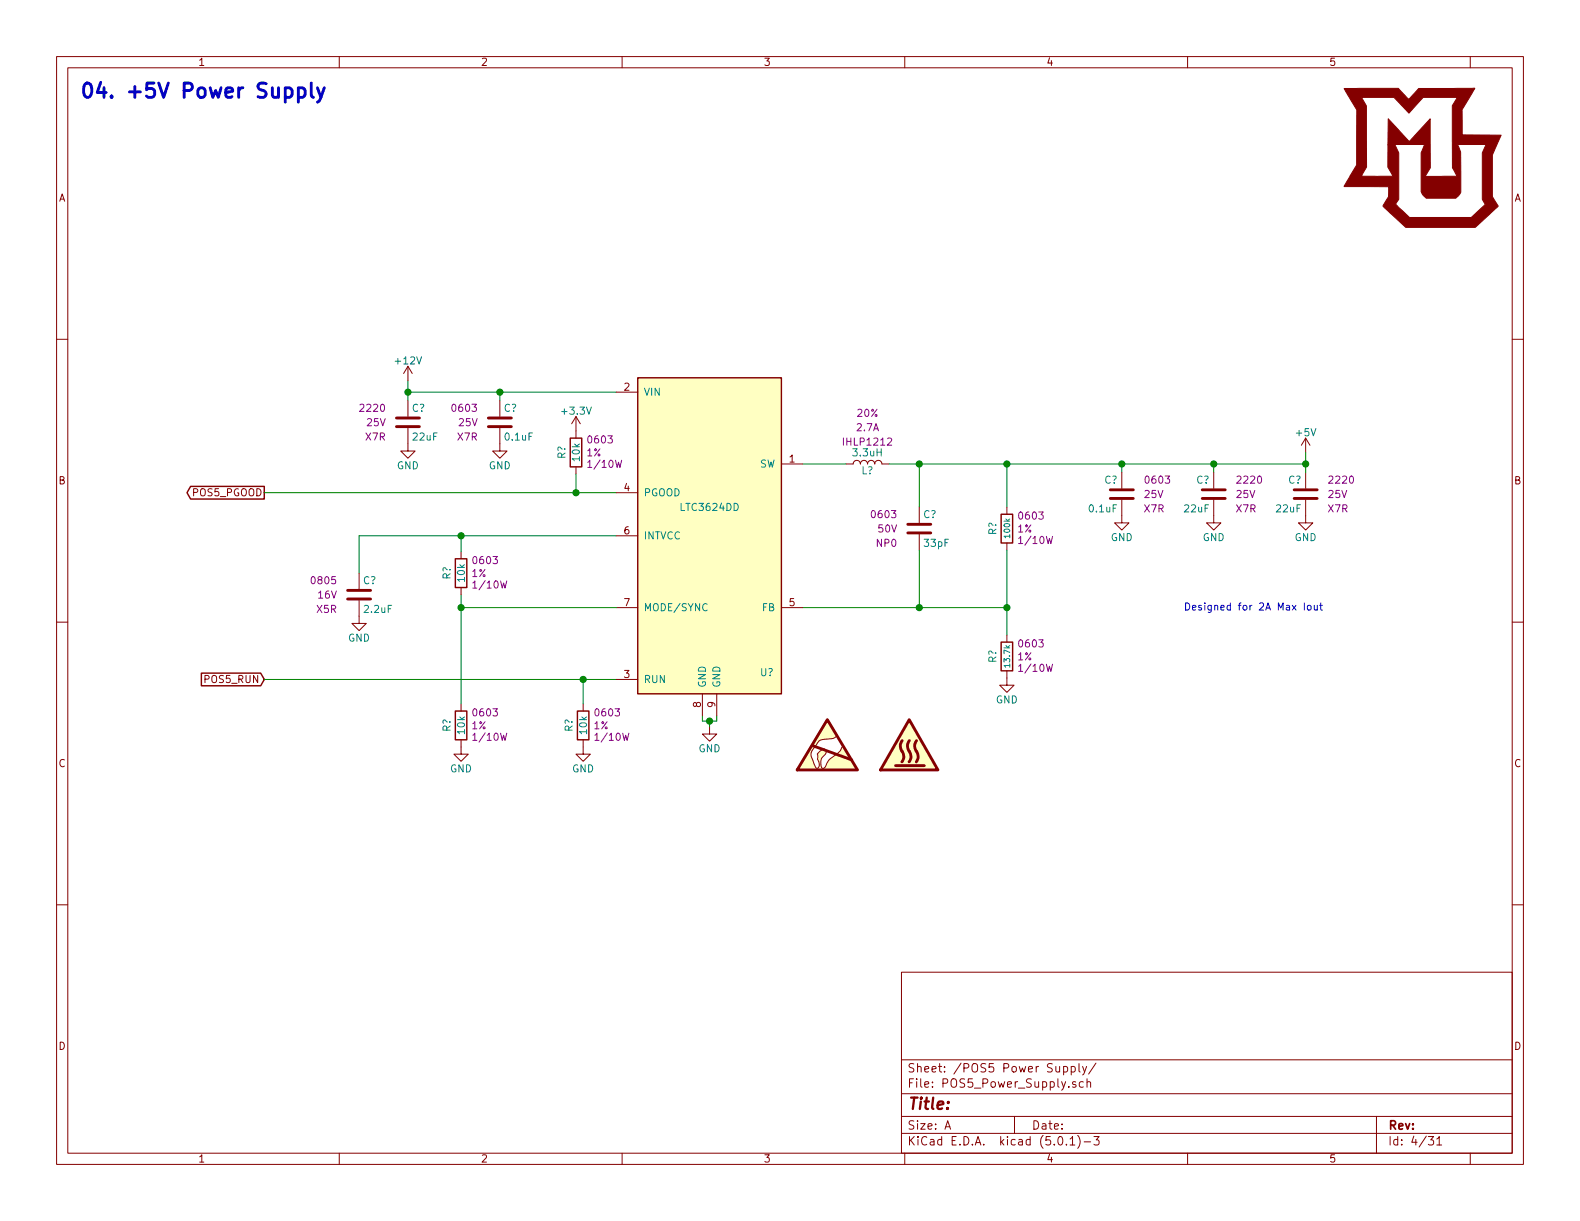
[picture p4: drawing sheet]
<svg xmlns="http://www.w3.org/2000/svg" width="279mm" height="216mm" viewBox="0 0 279 216" stroke-linecap="round" stroke-linejoin="round" font-family="sans-serif">
<g fill="none" stroke="#840000" stroke-width=".18">
<path d="M10 10h259.4v195.9h-259.4zM12 12h255.4v191.9h-255.4zM60 10v2M110 10v2M160 10v2M210 10v2M260 10v2M10 60h2M267.4 60h2M72.1 75.7v4.1h1.3l-1.3 1.2-1.2-1.2h1.2M72.1 64.8l-.7 1.2M72.1 64.8v2.5"/>
<path d="M72.1 70.9v2.8M72.1 64.8l.8 1.2M88.4 75.7v4.1h1.3l-1.3 1.2-1.3-1.2h1.3M88.4 70.9v2.8M101.9 73.7v3.8M101.9 73.7l-.8 1.2M101.9 73.7l.7 1.2M109 69.3h3.8M230.9 77.5l-.8 1.2M230.9 77.5v2.5M230.9 77.5l.7 1.2M81.5 97.5v1.3"/>
<path d="M101.9 82.6v1.2M109 87.1h3.8M109 94.7h3.8M138.2 82h3.8M149.6 82h1.3a.63 .63 0 0 1 .6-.6 .63 .63 0 0 1 .6 .6 .63 .63 0 0 1 .7-.6 .63 .63 0 0 1 .6 .6 .63 .63 0 0 1 .7-.6 .63 .63 0 0 1 .6 .6 .63 .63 0 0 1 .6-.6 .63 .63 0 0 1 .7 .6h1.2M162.6 89.7v2.8M162.6 94.5v2.8M178.1 89.7v1.2M178.1 96v1.3M198.4 88.4v4.1h-1.3l1.3 1.2 1.2-1.2h-1.2M198.4 83.6v2.8M214.6 88.4v4.1h-1.2l1.2 1.2 1.3-1.2h-1.3"/>
<path d="M214.6 83.6v2.8M230.9 88.4v4.1h-1.3l1.3 1.2 1.3-1.2h-1.3M230.9 83.6v2.8M10 110h2M63.5 106.2v4h1.3l-1.3 1.3-1.3-1.3h1.3M63.5 101.3v2.8M81.5 103.9v1.3M109 107.4h3.8M138.2 107.4h3.8M178.1 118.6v2.6h1.2l-1.2 1.2-1.3-1.2h1.3M178.1 112.3v1.2M267.4 110h2"/>
<path d="M81.5 130.8v2.6h1.3l-1.3 1.2-1.2-1.2h1.2M81.5 124.5v1.2M103.1 130.8v2.6h1.3l-1.3 1.2-1.2-1.2h1.2M103.1 124.5v1.2M109 120.1h3.8M124.2 122.7v3.8M125.5 128.5v1.3h1.2l-1.2 1.3-1.3-1.3h1.3M126.7 122.7v3.8M146.3 127.2l1.7 2.9-.6 .5-1.4 .1a1.5 1.5 0 0 0-1.7 1l-.1 .3a1.84 1.84 0 0 0-.4 2.6l.1 .3a1.05 1.05 0 0 0 .6 1 .98 .98 0 0 0 .1-1.6v-.4a.98 .98 0 0 1 .6-1.2 .48 .48 0 0 1 .6-.2 .48 .48 0 0 1 .3 .5l-.1 .3a1.94 1.94 0 0 0-.7 2.4l.2 .2 .3-.1a5.8 5.8 0 0 1 2.5-2.7l.4-.5a.75 .75 0 0 1 .5-.6l2.5 4.2h-10.8zM10 160h2M267.4 160h2M159.4 171.9h108v32h-108z"/>
<path d="M159.4 197.4h108M159.4 193.4h108M159.4 187.4h108M167.1 199.7l.5-1.5 .5 1.5M167.2 199.2h.8M179.4 197.4v3M188.1 188.6h.4l.3 .2-.1 .6-.2 .2-.4-.1M188.1 188.6v1.5M189.4 188.6h.5l.2 .2-.1 .7h-.6M189.4 188.6v1.5M190.2 191.3h-.3l-.2 .2v.2l.5 .1v.4h-.5M190.8 188.1v1.3l.2 .2"/>
<path d="M191.4 188.6l.4 1M191.6 191.3h-.4l-.3 .2v.6l.3 .2 .4-.1M192.2 188.6l-.6 1.3-.2 .2M192.2 191.4l.2-.1h.4l.1 1M192.2 190.8v1.5M193.8 188l-1.3 1.9M243.4 197.4v6.5M60 203.9v2M110 203.9v2M159.4 200.4h108M160 203.9v2M187.2 201.1l.4-.1a.94 .94 0 0 1 0 1.5 .79 .79 0 0 1-.4-1.4z"/>
<path d="M188.6 202.3v.2M189.2 201.4l.5-.4v1.5M189.2 202.5h.9M190.6 200.8a1.71 1.71 0 0 1 0 2.2M191.7 201.9h1.2M193.4 201h1l-.5 .5 .4 .2v.6l-.2 .2-.7-.2M210 203.9v2M252.6 201h.9l-.5 .5 .4 .2v.6l-.2 .2-.6-.2M254.1 201.4l.4-.4v1.5M254.1 202.5h.8M260 203.9v2"/>
</g>
<g fill="none" stroke="#008400" stroke-width=".18">
<path d="M72.1 69.3h36.9M72.1 67.3v3.6M88.4 69.3v1.6M46.7 87.1h62.3M81.5 94.7v2.8M101.9 83.8v3.3M109 94.7h-45.5v6.6M142 82h7.6M157.2 82h73.7M162.6 82v7.7M162.6 97.3v10.1M178.1 82v7.7"/>
<path d="M178.1 97.3v15M198.4 82v1.6M214.6 82v1.6M230.9 80v3.6M81.5 107.4h27.5M81.5 105.2v19.3M142 107.4h36.1M46.7 120.1h62.3M103.1 120.1v4.4M124.2 126.5v1h2.5v-1M125.5 127.5v1"/>
</g>
<g fill="none" stroke="#840000" stroke-width=".51">
<path d="M70.1 75.4h4.1M70.1 73.9h4.1M86.4 75.4h4M86.4 73.9h4M160.5 94.2h4.1M160.5 92.7h4.1M196.3 88.1h4.1M196.3 86.6h4.1M212.6 88.1h4.1M212.6 86.6h4.1M228.9 88.1h4M228.9 86.6h4"/>
<path d="M61.5 105.9h4M61.5 104.4h4M143.6 131.8l7 2.6M146.3 127.3l5.3 8.8h-10.6zM158.4 135.4h5M159.5 131a1.91 1.91 0 0 0 .2 2.3l.1 .7-.3 .7M160.8 127.3l5.1 8.8h-10.2zM160.8 131a1.91 1.91 0 0 0 .2 2.3l.1 .7-.3 .7M162.1 131a1.91 1.91 0 0 0 .2 2.3l.1 .7-.4 .7"/>
</g>
<path d="M100.8 77.5h2.1v5.1h-2.1zM112.8 66.8h25.4v55.9h-25.4zM33.7 86h13v2.2h-13l-.6-1.1zM80.5 98.8h2v5.1h-2zM177 90.9h2.1v5.1h-2.1zM35.6 119h10.5l.6 1.1-.6 1.2h-10.5zM177 113.5h2.1v5.1h-2.1zM80.5 125.7h2v5.1h-2zM102.1 125.7h2v5.1h-2z" fill="none" stroke="#840000" stroke-width=".25"/>
<g fill="#008400" stroke="#008400" stroke-width=".25">
<circle cx="162.6" cy="82" r=".51"/>
<circle cx="162.6" cy="107.4" r=".51"/>
<circle cx="178.1" cy="107.4" r=".51"/>
<circle cx="125.5" cy="127.5" r=".51"/>
<circle cx="81.5" cy="107.4" r=".51"/>
<circle cx="81.5" cy="94.7" r=".51"/>
<circle cx="88.4" cy="69.3" r=".51"/>
<circle cx="72.1" cy="69.3" r=".51"/>
<circle cx="101.9" cy="87.1" r=".51"/>
<circle cx="103.1" cy="120.1" r=".51"/>
<circle cx="198.4" cy="82" r=".51"/>
<circle cx="214.6" cy="82" r=".51"/>
<circle cx="178.1" cy="82" r=".51"/>
<circle cx="230.9" cy="82" r=".51"/>
</g>
<g fill="#ffffc2" stroke="#ffffc2" stroke-width=".18">
<path d="M112.8 66.8h25.4v55.9h-25.4z"/>
<path d="M146.3 127.2l1.7 2.9-.6 .5-1.4 .1a1.5 1.5 0 0 0-1.7 1l-.1 .3a1.84 1.84 0 0 0-.4 2.6l.1 .3a1.05 1.05 0 0 0 .6 1 .98 .98 0 0 0 .1-1.6v-.4a.98 .98 0 0 1 .6-1.2 .48 .48 0 0 1 .6-.2 .48 .48 0 0 1 .3 .5l-.1 .3a1.94 1.94 0 0 0-.7 2.4l.2 .2 .3-.1a5.8 5.8 0 0 1 2.5-2.7l.4-.5a.75 .75 0 0 1 .5-.6l2.5 4.2h-10.8z"/>
<path d="M160.8 127.3l5.1 8.8h-10.2z"/>
</g>
<path d="M230.7 106.6v1.3M231.2 107.2l.2-.2 .4 .2 .1 .4-.2 .2-.3 .1-.2-.2zM232.4 107l.1 .8 .3 .1 .1-.2M232.9 107v.9M233.4 107h.5M233.6 106.6v1.1l.3 .2" fill="none" stroke="#0000c2" stroke-width=".18"/>
<path d="M52.8 15.6l.7-.1 .3 .3 .1 .2v.7l-.2 .4-.2 .1-.7-.1M52.8 15.5v2.6M55 14.7v2.1l.2 .3 .2 .1M56.1 15.5l.6 1.7M57.4 15.5l-.9 2.3-.4 .3" fill="none" stroke="#0000c2" stroke-width=".51"/>
<path d="M237.7 15.6h9.6l1.8 2 1.8-2h9.9l-2.3 3.8 .1 4.5h6.9l-1.6 3.5v7.4l1 1.6-4 3.8h-12.3l-4-3.8 .9-1.6 .1-1.8h-7.9l1.1-1.9h7.5l-.9-1.6v-3.9h1.3l.6 1.4v8.3l-.5 .8 2.5 2.4h10.9l2.5-2.4-.6-.8v-8.3l.7-1.4h-5l.5 1.3v7.1l-.9 1.1h-5.2l-.7-.7-.2-.5v-6.9l.6-1.4h-6.5l.1-4.6 3.7 4 3.7-4v8.7l-.9 1.5 5.7-.1-.9-1.4v-11l.9-1.5h-6l-2.6 2.8-2.6-2.8h-5.7l.8 1.5 .1 10.8-1 1.6h-1.9l1.1-1.9v-9.8z" fill="#840000" stroke="#840000" stroke-width=".18"/>
<text font-size="3.5" fill="#0000c2" x="14" y="17.3">04. +5V Power Supply</text>
<text font-size="2.8" fill="#840000" x="160.4" y="196.2">Title:</text>
<g font-size="2.1" fill="#840000">
<text x="160.4" y="189.6">Sheet: /POS5 Power Supply/</text>
<text x="160.4" y="192.3">File: POS5_Power_Supply.sch</text>
<text x="160.4" y="202.5">KiCad E.D.A. kicad (5.0.1)-3</text>
<text x="160.4" y="199.7">Size: A</text>
<text x="182.4" y="199.7">Date:</text>
<text x="245.4" y="199.7">Rev:</text>
<text x="245.4" y="202.5">Id: 4/31</text>
</g>
<g font-size="1.8" fill="#840000">
<text x="35" y="11.6">1</text>
<text x="85" y="11.6">2</text>
<text x="135" y="11.6">3</text>
<text x="185" y="11.6">4</text>
<text x="235" y="11.6">5</text>
<text x="10.4" y="35.6">A</text>
<text x="267.8" y="35.6">A</text>
<text x="110.4" y="69.1">2</text>
<text x="139.6" y="81.8">1</text>
<text x="10.4" y="85.6">B</text>
<text x="34.2" y="87.8">POS5_PGOOD</text>
<text x="110.4" y="86.9">4</text>
<text x="267.8" y="85.6">B</text>
<text x="110.4" y="94.5">6</text>
<text x="110.4" y="107.2">7</text>
<text x="139.6" y="107.2">5</text>
<text x="110.4" y="119.9">3</text>
<text x="36.4" y="120.8">POS5_RUN</text>
<text x="124" y="125.1" transform="rotate(-90 124 125.1)">8</text>
<text x="126.5" y="125.1" transform="rotate(-90 126.5 125.1)">9</text>
<text x="10.4" y="135.6">C</text>
<text x="267.8" y="135.6">C</text>
<text x="10.4" y="185.6">D</text>
<text x="267.8" y="185.6">D</text>
<text x="35" y="205.5">1</text>
<text x="85" y="205.5">2</text>
<text x="135" y="205.5">3</text>
<text x="185" y="205.5">4</text>
<text x="235" y="205.5">5</text>
</g>
<g font-size="1.8" fill="#008484">
<text x="70.1" y="64.4">+12V</text>
<text x="113.8" y="70">VIN</text>
<text x="72.8" y="72.8">C?</text>
<text x="73.1" y="77.9">22uF</text>
<text x="89.1" y="72.8">C?</text>
<text x="89.4" y="77.9">0.1uF</text>
<text x="99.5" y="73.3">+3.3V</text>
<text x="229.3" y="77.1">+5V</text>
<text x="70.2" y="83">GND</text>
<text x="86.4" y="83">GND</text>
<text x="100" y="81.2" transform="rotate(-90 100 81.2)">R?</text>
<text x="102.5" y="81.5" transform="rotate(-90 102.5 81.5)">10k</text>
<text x="134.3" y="82.7">SW</text>
<text x="151" y="80.7">3.3uH</text>
<text x="152.3" y="83.9">L?</text>
<text x="113.8" y="87.8">PGOOD</text>
<text x="195.3" y="85.5">C?</text>
<text x="211.6" y="85.5">C?</text>
<text x="227.8" y="85.5">C?</text>
<text x="113.8" y="95.4">INTVCC</text>
<text x="120.5" y="90.3">LTC3624DD</text>
<text x="163.3" y="91.6">C?</text>
<text x="176.2" y="94.6" transform="rotate(-90 176.2 94.6)">R?</text>
<text x="192.7" y="90.6">0.1uF</text>
<text x="196.4" y="95.7">GND</text>
<text x="209.5" y="90.6">22uF</text>
<text x="212.7" y="95.7">GND</text>
<text x="225.8" y="90.6">22uF</text>
<text x="228.9" y="95.7">GND</text>
<text x="163.5" y="96.7">33pF</text>
<text x="64.2" y="103.3">C?</text>
<text x="79.7" y="102.5" transform="rotate(-90 79.7 102.5)">R?</text>
<text x="82.2" y="102.8" transform="rotate(-90 82.2 102.8)">10k</text>
<text x="61.5" y="113.5">GND</text>
<text x="64.5" y="108.4">2.2uF</text>
<text x="113.8" y="108.1">MODE/SYNC</text>
<text x="134.8" y="108.1">FB</text>
<text x="134.4" y="119.6">U?</text>
<text x="176.2" y="117.2" transform="rotate(-90 176.2 117.2)">R?</text>
<text x="113.8" y="120.8">RUN</text>
<text x="124.8" y="121.7" transform="rotate(-90 124.8 121.7)">GND</text>
<text x="127.4" y="121.7" transform="rotate(-90 127.4 121.7)">GND</text>
<text x="176.1" y="124.4">GND</text>
<text x="79.7" y="129.4" transform="rotate(-90 79.7 129.4)">R?</text>
<text x="82.2" y="129.7" transform="rotate(-90 82.2 129.7)">10k</text>
<text x="101.3" y="129.4" transform="rotate(-90 101.3 129.4)">R?</text>
<text x="103.8" y="129.7" transform="rotate(-90 103.8 129.7)">10k</text>
<text x="79.6" y="136.6">GND</text>
<text x="101.2" y="136.6">GND</text>
<text x="123.5" y="133">GND</text>
</g>
<g font-size="1.8" fill="#840084">
<text x="63.9" y="72.8">2220</text>
<text x="64.7" y="77.9">X7R</text>
<text x="64.9" y="75.4">25V</text>
<text x="80.1" y="72.8">0603</text>
<text x="80.9" y="77.9">X7R</text>
<text x="81.2" y="75.4">25V</text>
<text x="151.6" y="76.3">2.7A</text>
<text x="151.7" y="73.7">20%</text>
<text x="103.8" y="80.7">1%</text>
<text x="104.2" y="78.4">0603</text>
<text x="104.4" y="82.7">1/10W</text>
<text x="149.4" y="78.8">IHLP1212</text>
<text x="202.4" y="88.1">25V</text>
<text x="202.7" y="85.5">0603</text>
<text x="218.7" y="88.1">25V</text>
<text x="219" y="85.5">2220</text>
<text x="234.9" y="88.1">25V</text>
<text x="235.2" y="85.5">2220</text>
<text x="154.3" y="91.6">0603</text>
<text x="155.3" y="94.2">50V</text>
<text x="180" y="94.2">1%</text>
<text x="180.4" y="91.9">0603</text>
<text x="202.4" y="90.6">X7R</text>
<text x="218.6" y="90.6">X7R</text>
<text x="234.9" y="90.6">X7R</text>
<text x="83.8" y="99.7">0603</text>
<text x="155.1" y="96.7">NP0</text>
<text x="180.6" y="96.2">1/10W</text>
<text x="55.2" y="103.3">0805</text>
<text x="56.3" y="105.8">16V</text>
<text x="83.4" y="102">1%</text>
<text x="84" y="104.1">1/10W</text>
<text x="56.1" y="108.4">X5R</text>
<text x="180" y="116.8">1%</text>
<text x="180.4" y="114.5">0603</text>
<text x="180.6" y="118.8">1/10W</text>
<text x="83.4" y="129">1%</text>
<text x="83.8" y="126.7">0603</text>
<text x="84" y="131">1/10W</text>
<text x="105" y="129">1%</text>
<text x="105.4" y="126.7">0603</text>
<text x="105.6" y="131">1/10W</text>
</g>
<text font-size="1.8" fill="#0000c2" x="209.3" y="107.9">Designed for 2A Max Iout</text>
<g font-size="1.4" fill="#008484">
<text x="178.6" y="95" transform="rotate(-90 178.6 95)">100k</text>
<text x="178.6" y="117.8" transform="rotate(-90 178.6 117.8)">13.7k</text>
</g>
</svg>
